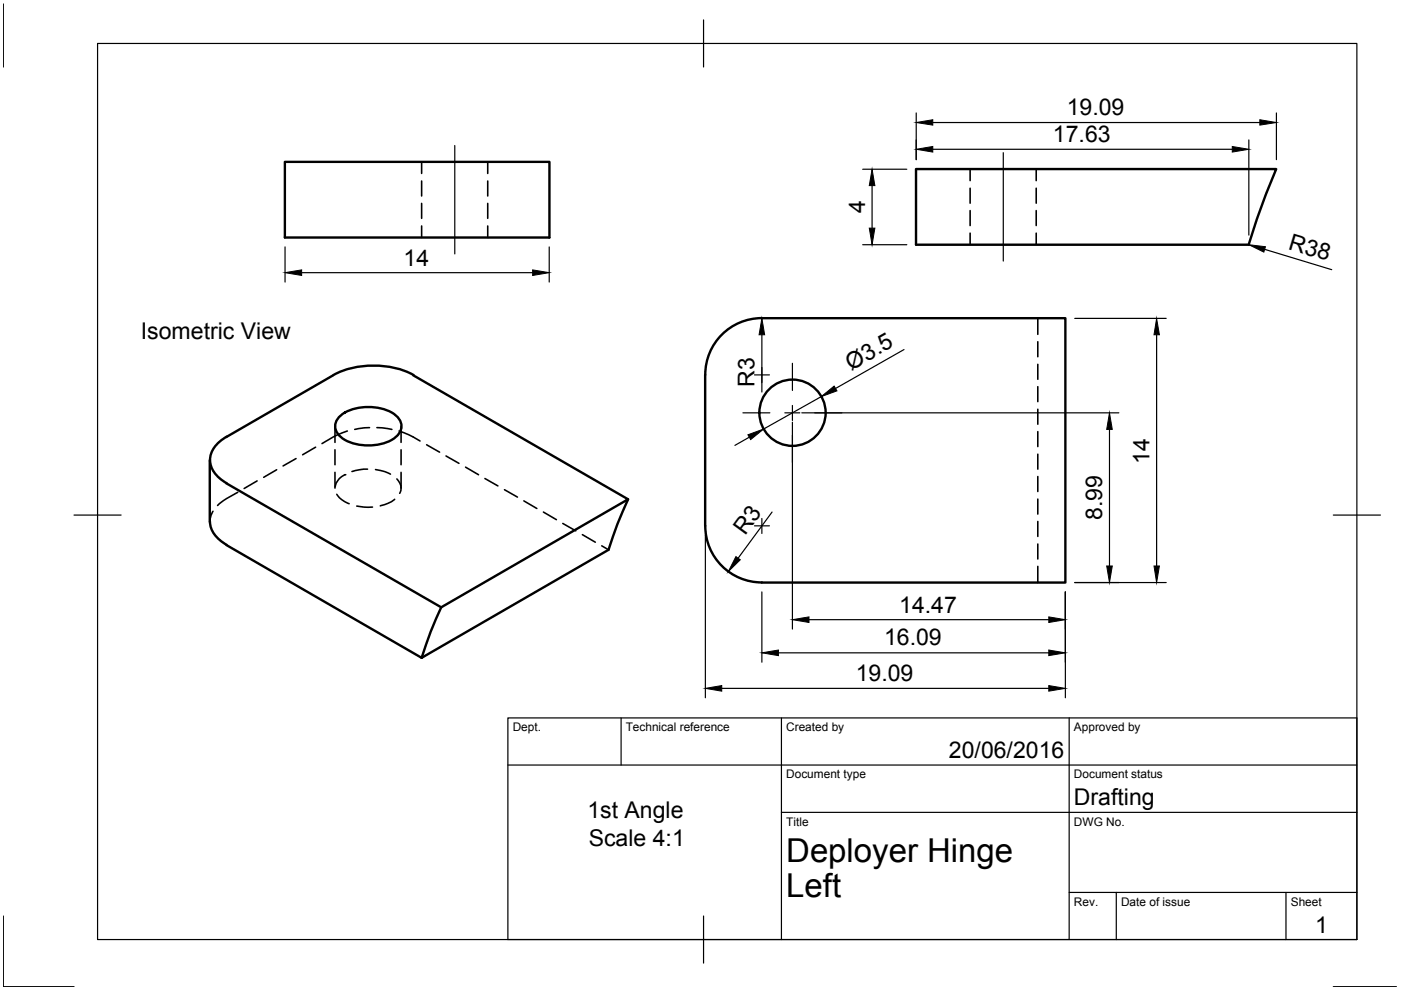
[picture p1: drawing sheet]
<svg xmlns="http://www.w3.org/2000/svg" width="297mm" height="210mm" viewBox="0 0 297 210" stroke-linecap="round" stroke-linejoin="round" font-family="sans-serif">
<!-- layer: MD_Visible -->
<g fill="none" stroke="#000" stroke-width=".51">
<path d="M60.4 34.3h56.1v16.1h-56.1zM194.2 35.8h76.4l-2.2 5.3-1.9 5.4-1.8 5.4h-70.5zM70.6 79.6l-22.6 13.1M70.7 79.5a19 19 0 0 1 17 0M87.6 79.6l45.6 26.3-39.7 22.9-45.5-26.3M149.5 79.5v32a12 12 0 0 0 12.1 12M161.5 67.5h64.4v56h-64.4M161.6 67.4a12 12 0 0 0-12.1 12.1M44.5 97.6v13M48.1 92.6a5.7 5.7 0 0 0-3.5 5.8 6.3 6.3 0 0 0 3.5 4.1M72.3 88a10.5 10.5 0 0 1 11.6 0 2.8 2.8 0 0 1 0 4.7 10.5 10.5 0 0 1-11.6 0 2.8 2.8 0 0 1 0-4.7zM44.5 110.6a6 6 0 0 0 3.5 4.9"/>
<path d="M48 115.6l41.4 23.9M133.2 105.9a78.1 78.1 0 0 0-4.2 10.7l-39.6 22.9M93.5 128.8a78.1 78.1 0 0 0-4.1 10.7"/>
<circle cx="168" cy="87.5" r="7"/>
</g>
<!-- layer: MD_Hidden -->
<g fill="none" stroke="#000" stroke-width=".34">
<path d="M89.4 34.3v2.5M89.4 38.4v3.2M103.4 34.3v2.5M103.4 38.4v3.2M205.7 35.8v2.5M205.7 39.9v3.2M219.7 35.8v2.5M219.7 39.9v3.2M89.4 43.1v3.2M89.4 47.9v2.5M103.4 43.1v3.2M103.4 47.9v2.5"/>
<path d="M205.7 44.6v3.2M205.7 49.4v2.5M219.7 44.6v3.2M219.7 49.4v2.5M220 67.5v3.4M220 72.5v3.1M220 77.2v3.2M58.7 99.6l-2.8 1.6M62.8 97.2l-2.8 1.6M66.9 94.8l-2.7 1.6M71 90.4v3.4M71 95.4v3.1"/>
<path d="M73.6 91.4a21 21 0 0 0-5.3 2.7M77.9 99.5l-1.7 .1-1.6 .4M78.3 90.7l-3.1 .3M79.6 99.6l1.9 .4 1.3 .5M79.9 90.7l3.2 .3M84.6 91.4a18.2 18.2 0 0 1 4.5 2.1M85 90.4v3.4M85 95.4v3.1M90.5 94.3l2.7 1.6M94.6 96.7l2.7 1.5M98.7 99l2.8 1.7M220 82v3.2"/>
<path d="M220 86.8v3.1M220 91.5v3.2M220 96.3v3.2M45.2 108.4l-.5 .9-.2 1.3M50.4 104.4a14.9 14.9 0 0 0-4.3 2.8M54.5 102l-2.7 1.6M71 100.1v3.4M71.4 104.8a5.1 5.1 0 0 0 2.6 2M73.1 100.7a3.6 3.6 0 0 0-2 2.5M75.6 107.3l1.5 .2h1.9M83.7 105.9h-.1a8 8 0 0 1-3 1.4M84.1 101.5a2.44 2.44 0 0 1 .6 3.1"/>
<path d="M85 100.1v3.4M102.8 101.5l2.8 1.5M107 103.8l2.7 1.6M111.1 106.2l2.7 1.6M115.2 108.6l2.8 1.6M119.3 111l2.8 1.6M123.5 113.4l2.7 1.6M127.6 115.7l1.4 .9M220 101v3.2M220 105.8v3.2M220 110.6v3.1M220 115.3v3.2"/>
<path d="M220 120.1v3.4"/>
</g>
<circle cx="73.1" cy="100.7" r=".17" fill="#000"/>
<!-- layer: BORDER -->
<path d="M.7 .8v13.4M20.7 9.2h267v190h-267zM149.2 4.2v10M15.7 109.2h10M282.7 109.2h10M.7 194.2v15h15M149.2 194.2v10M282.7 209.2h13.4" fill="none" stroke="#000" stroke-width=".25"/>
<!-- layer: TITLEBLOCK -->
<path d="M107.7 152.2h180v47h-180zM131.7 152.2v10M165.7 152.2v47M226.7 152.2v47M107.7 162.2h180M165.7 172.2h122M226.7 189.2h61M236.7 189.2v10M272.7 189.2v10" fill="none" stroke="#000" stroke-width=".25"/>
<!-- layer: Center Lines -->
<path d="M96.4 30.8v23M212.7 32.4v23M160 79.5h3.1M161.5 77.9v3.2M168 77v5.8M157.5 87.5h5.7M166.4 87.5h3.2M168 86v3.1M168 92.3v5.7M172.7 87.5h5.8M160 111.5h3.1M161.5 109.9v3.2" fill="none" stroke="#000" stroke-width=".25"/>
<!-- layer: 0 -->
<g fill="none" stroke="#000" stroke-width=".25">
<path d="M182.9 35.9h9.4M184.9 39.4v9M194.3 23.9v10M197.8 31.7h63.5M197.8 26h69.3M264.8 29.7v20.2M270.6 23.9v10M60.4 52.4v7.4M64 57.8h48.9M116.4 52.4v7.4M182.9 51.9h9.4M268.1 52.9l14.2 4.3"/>
<path d="M161.5 71v12.1M191.7 74.1l-14.5 8.3M227.9 67.5h19.4M245.2 71v49M158.9 92.7l-3.1 1.7M168 89.5v43.9M170 87.5h67.2M174.1 84.1l-12.2 6.9M235.2 91v29M149.5 113.5v34.4M163.7 108.6l-7.2 9.7M161.5 125.5v14.9"/>
<path d="M165 138.4h57.4M171.5 131.4h50.9M225.9 125.5v22.4M227.9 123.5h19.4M153 146h69.4"/>
</g>
<g fill="#000" stroke="#000" stroke-width=".21">
<path d="M184.9 35.9l.6 3.5h-1.2zM194.3 31.7l3.5-.6v1.1zM194.3 26l3.5-.6v1.1zM261.3 31.1l3.5 .6-3.5 .5zM267.1 25.4l3.5 .6-3.5 .5zM60.4 57.8l3.6-.6v1.2zM112.9 57.2l3.5 .6-3.5 .6zM184.3 48.4h1.2l-.6 3.5zM264.8 51.9l3.5 .4-.3 1.2zM161.5 67.5l.6 3.5h-1.2zM245.2 67.5l.6 3.5h-1.1zM158.6 92.2l3.3-1.2-2.7 2.2z"/>
<path d="M174.1 84.1l2.8-2.2 .5 1zM235.2 87.5l.6 3.5h-1.2zM156 118l1 .7-2.6 2.5zM161.5 138.4l3.5-.6v1.2zM168 131.4l3.5-.6v1.2zM222.4 130.8l3.5 .6-3.5 .6zM222.4 137.8l3.5 .6-3.5 .6zM234.6 120h1.2l-.6 3.5zM244.7 120h1.1l-.6 3.5zM149.5 146l3.5-.6v1.1zM222.4 145.4l3.5 .6-3.5 .5z"/>
</g>
<g font-size="7">
<text x="166.7" y="182.7">Deployer Hinge</text>
<text x="166.7" y="190.2">Left</text>
</g>
<g font-size="4.9">
<text x="226.2" y="24.4">19.09</text>
<text x="223.3" y="30.1">17.63</text>
<text x="183.4" y="45.2" transform="rotate(-90 183.4 45.2)">4</text>
<text x="273" y="52.7" transform="rotate(17 273 52.7)">R38</text>
<text x="85.6" y="56.3">14</text>
<text x="29.9" y="71.9">Isometric View</text>
<text x="160" y="82" transform="rotate(-90 160 82)">R3</text>
<text x="180.5" y="78.6" transform="rotate(-30 180.5 78.6)">Ø3.5</text>
<text x="243.7" y="98.4" transform="rotate(-90 243.7 98.4)">14</text>
<text x="158" y="113.7" transform="rotate(-54 158 113.7)">R3</text>
<text x="233.7" y="110.3" transform="rotate(-90 233.7 110.3)">8.99</text>
<text x="190.7" y="129.9">14.47</text>
<text x="187.4" y="136.8">16.09</text>
<text x="181.4" y="144.4">19.09</text>
<text x="201.2" y="160.7">20/06/2016</text>
<text x="124.5" y="173.3">1st Angle</text>
<text x="227.7" y="170.7">Drafting</text>
<text x="124.8" y="179.3">Scale 4:1</text>
<text x="278.8" y="197.9">1</text>
</g>
<g font-size="2.5">
<text x="108.7" y="155">Dept.</text>
<text x="132.7" y="155">Technical reference</text>
<text x="166.7" y="155">Created by</text>
<text x="227.7" y="155">Approved by</text>
<text x="166.7" y="165">Document type</text>
<text x="227.7" y="165">Document status</text>
<text x="166.7" y="175">Title</text>
<text x="227.7" y="175">DWG No.</text>
<text x="227.7" y="192">Rev.</text>
<text x="237.7" y="192">Date of issue</text>
<text x="273.7" y="192">Sheet</text>
</g>
</svg>
